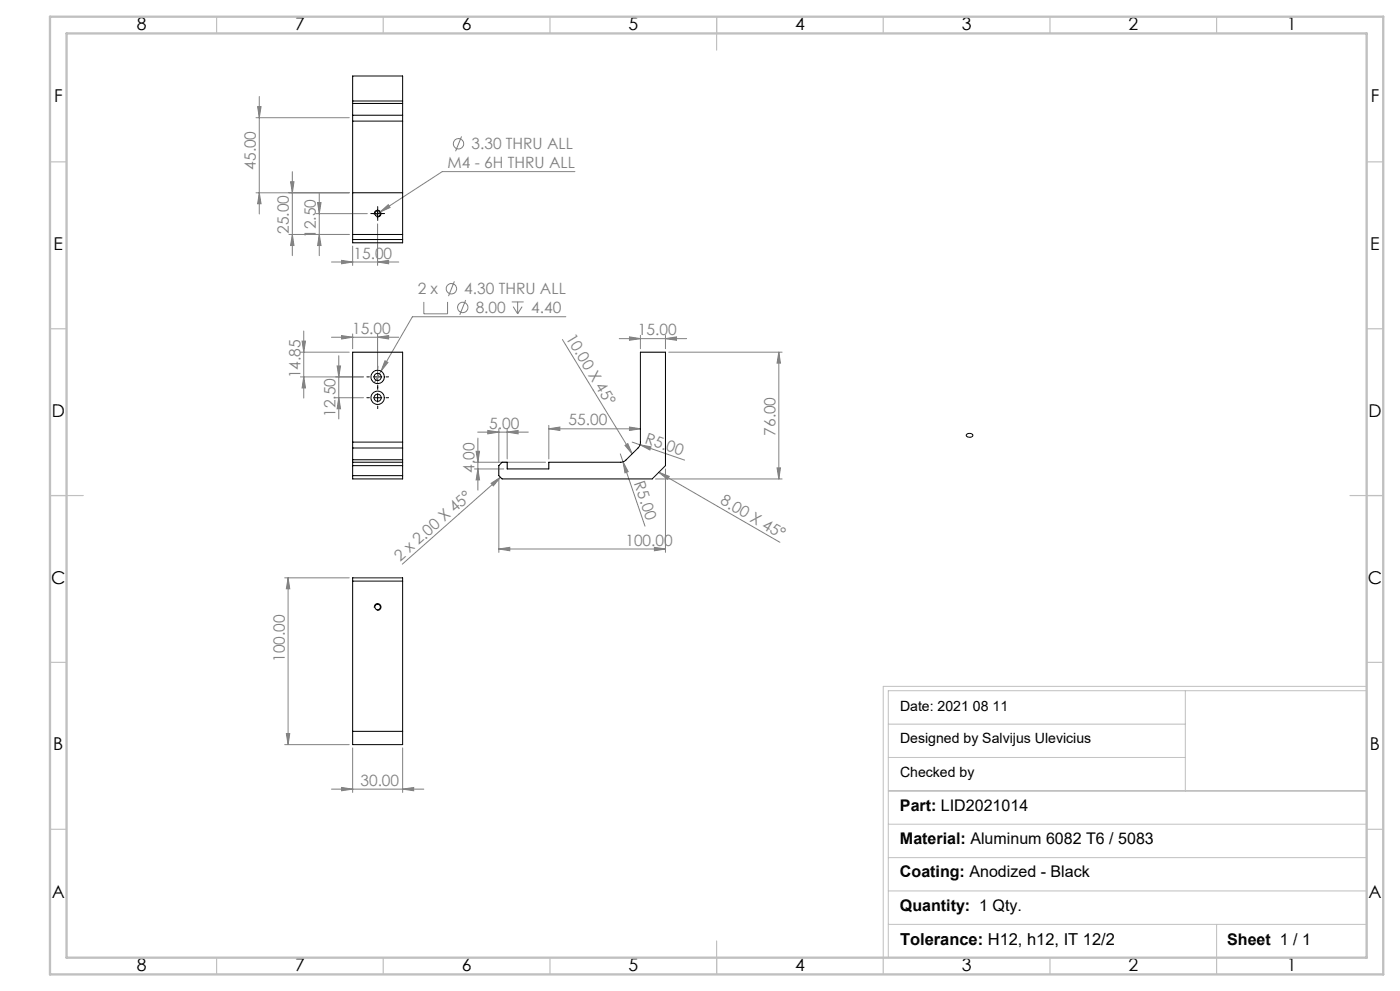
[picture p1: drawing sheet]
<svg xmlns="http://www.w3.org/2000/svg" width="420mm" height="297mm" viewBox="0 0 420 297" stroke-linecap="round" stroke-linejoin="round" font-family="sans-serif">
<g fill="none" stroke="#808080" stroke-width=".3">
<path d="M76.8 35.3h28M77.3 32h1l-.5 3.3zM77.8 28.9v35.2M76.8 57.8h28M77.8 57.8l.5 3.3h-1zM87.2 54.5h1l-.5 3.3zM87.7 51.4v25.2M95.8 57.7v18.9M138.5 40.9l-1.8 4.4M172.5 51.4h-39.8l-18.7 12.2M86.7 70.3h18.1M87.7 70.3l.5 3.3h-1z"/>
<path d="M94.8 64h15.4M95.3 60.7h1l-.5 3.3zM95.8 70.3l.5 3.3h-1zM99.4 78.5h20.2M102.5 78l3.3 .5-3.3 .6zM105.8 73.8v5.7M113.3 78.5l3.3-.5v1.1zM113.3 67.1v12.4M114 63.6l2.5-2.3 .5 .9zM114 63.6l-1.4 .9M91.1 99.2v20.1M127.1 90.5v3.5h7.2v-3.5"/>
<path d="M136.3 84.3l-1.8 4.5M139.7 89.9l-1.8 4.5M153.5 90.5h3.6M154 91.9l1.3 2.1M155.3 90.5v3.5M156.6 91.9l-1.3 2.1M169.8 94.9h-46.1l-11.4 19.8M90.1 113h18.9M90.1 105.5h14.7M90.6 102.2h1.1l-.6 3.3zM91.1 113l.6 3.3h-1.1zM99.4 101.1h20.2"/>
<path d="M100.6 119.2h8.4M101.1 109.7h1.1l-.6 3.3zM101.6 119.2l.6 3.3h-1.1zM101.6 106.6v19M102.5 100.6l3.3 .5-3.3 .5zM105.8 100.1v4.4M113.3 101.1l3.3-.5v1zM113.3 100.1v14.9M115.5 108.1l.9 .5-2.1 2.6zM168.7 101.8l21 34.2M185.8 101.5h20.2M188.8 101l3.3 .5-3.3 .5z"/>
<path d="M192.1 100.5v4M199.6 101.5l3.4-.5v1zM199.6 100.5v4M200.6 105.5h34M233.6 105.5l.5 3.3h-1zM233.6 105.5v38M142.3 138.5h21.4M142.8 135.3h1.1l-.5 3.2zM143.3 129.5h15.2M143.4 131.3v15.6M146.3 129l3.3 .5-3.3 .5zM149.6 128.5v10"/>
<path d="M152.2 129.5l3.2-.5v1zM152.2 128.5v9M164.6 128.5l3.4-.5v1zM164.6 127.5v10M164.6 128.5h27.5M186.1 136l.8 2.4M186.9 138.4l1.6 3-1 .3zM186.9 138.4l6.6 19.3M187.5 133.5l.8-.5 1.4 3zM188.8 128l3.3 .5-3.3 .5zM189.7 132.5l15.7 5.4M192 133.3l3.3 .6-.3 1z"/>
<path d="M142.3 140.5h8.8M143.4 140.5l.5 3.3h-1.1zM147.3 144.8l2.8-1.8-2.1 2.6zM149.6 143.5v22.1M150.1 143l-29.4 26.1M196.6 143.5h38M197.6 141.5l3.2 1.3-.6 .8zM197.6 141.5l36.4 21M199.6 140.5v25.1M233.1 140.2h1l-.5 3.3zM85.4 173.2h19.4M86.4 173.2v50"/>
<path d="M86.4 173.2l.5 3.3h-1zM149.6 164.5l3.3-.5v1.1zM149.6 164.5h50M196.3 164l3.3 .5-3.3 .6zM85.9 219.8h1l-.5 3.4zM85.4 223.2h19.4M99.4 236.5h27.7M102.5 236l3.3 .5-3.3 .5zM105.8 224.2v13.3M120.8 236.5l3.3-.5v1zM120.8 224.2v13.3"/>
<circle cx="137.6" cy="43.1" r="1.55"/>
<circle cx="135.4" cy="86.5" r="1.55"/>
<circle cx="138.8" cy="92.1" r="1.55"/>
</g>
<path d="M112 64h2.5M112.3 64.3a.99 .99 0 0 1 .9-1.3 .99 .99 0 0 1 1.1 1.1 .99 .99 0 0 1-1.3 .9M113.3 62.8v2.5M112 119.2h2.5M112 113h2.5M113.3 111.7v2.5M113.3 118v2.5M290.1 130.1a1.02 1.02 0 0 1 1-.3 1.02 1.02 0 0 1 .7 .9 1.16 1.16 0 0 1-1.9-.4zM112.3 182.2a.99 .99 0 0 1 .9-1.3 .99 .99 0 0 1 1.1 1.1 .99 .99 0 0 1-1.3 .9" fill="none" stroke="#000" stroke-width=".3"/>
<path d="M112.1 64h-.9M113.3 62.8v-.9M113.3 65.3v.8M114.6 64h.8M110.8 119.2h-.7M110.8 112.9h-.7M113.3 116.7v-.8M113.3 110.4v-.7M113.3 115.4v.8M115.8 119.2h.8M115.8 112.9h.8M113.3 121.7v.7" fill="none" stroke="#000" stroke-width=".3" stroke-dasharray="15.2 1.3 1.3 1.3"/>
<path d="M266.5 217h89.1M355.6 207v30M410 205.7h-145v81.5M410 207h-143.5v80M266.5 237h143.5M266.5 227h89.1M266.5 257h143.5M266.5 247h143.5M266.5 277h143.5M266.5 267h143.5M365 277v10" fill="none" stroke="#c0c0c0" stroke-width=".3"/>
<g fill="none" stroke="#c0c0c0" stroke-width=".35">
<path d="M65 5v5M115 5v5M165 5v5M215 5v10M265 5v5M315 5v5M365 5v5M15 48.5h5M410 48.5h5M15 98.5h5M410 98.5h5M15 148.5h10"/>
<path d="M405 148.5h10M15 198.5h5M410 198.5h5M15 248.5h5M410 248.5h5M65 287v5M115 287v5M165 287v5M215 282v10M265 287v5M315 287v5M365 287v5"/>
</g>
<path d="M15 5h400v287h-400zM20 10h390v277h-390z" fill="none" stroke="#c0c0c0" stroke-width=".7"/>
<g fill="#808080">
<path d="M187.5 133.5l.8-.5 1.4 3z"/>
<path d="M147.3 144.8l2.8-1.8-2.1 2.6z"/>
<path d="M186.9 138.4l1.6 3-1 .3z"/>
<path d="M197.6 141.5l3.2 1.3-.6 .8z"/>
<path d="M192 133.3l3.3 .6-.3 1z"/>
<path d="M188.8 128l3.3 .5-3.3 .5zM164.6 128.5l3.4-.5v1zM120.8 236.5l3.3-.5v1zM102.5 236l3.3 .5-3.3 .5z"/>
<path d="M115.5 108.1l-1.2 3.1 2.1-2.6zM149.6 164.5l3.3-.5v1.1zM196.3 164l3.3 .5-3.3 .6zM188.8 101l3.3 .5-3.3 .5zM199.6 101.5l3.4-.5v1zM146.3 129l3.3 .5-3.3 .5zM152.2 129.5l3.2-.5v1zM114 63.6l3-1.4-.5-.9z"/>
<path d="M102.5 78l3.3 .5-3.3 .6zM113.3 78.5l3.3-.5v1.1z"/>
<path d="M101.6 119.2l.6 3.3h-1.1zM101.1 109.7h1.1l-.6 3.3zM233.1 140.2h1l-.5 3.3zM233.6 105.5l.5 3.3h-1zM143.4 140.5l.5 3.3h-1.1zM142.8 135.3h1.1l-.5 3.2zM87.7 70.3l.5 3.3h-1zM87.2 54.5h1l-.5 3.3zM77.8 57.8l.5 3.3h-1zM77.3 32h1l-.5 3.3z"/>
<path d="M91.1 113l.6 3.3h-1.1zM90.6 102.2h1.1l-.6 3.3z"/>
<path d="M95.3 60.7h1l-.5 3.3zM95.8 70.3l.5 3.3h-1zM86.4 173.2l.5 3.3h-1zM85.9 219.8h1l-.5 3.4z"/>
<path d="M102.5 100.6l3.3 .5-3.3 .5zM113.3 101.1l3.3-.5v1z"/>
</g>
<g fill="none" stroke="#000" stroke-width=".3">
<path d="M105.8 30.3v.7M105.8 34.5v1.8M105.8 30.3v-7.5h15v7.5M105.8 31v3.5M105.8 36.3v36.5h15v-36.5M105.8 30.3h15M105.8 31h15M105.8 34.5h15M105.8 36.3h15M120.8 30.3v.7M120.8 34.5v1.8M120.8 31v3.5"/>
<path d="M105.8 57.8h15M105.8 70.3h15M105.8 71.8h15M105.8 137.8v.7M105.8 132.5v1.8M105.8 139.6h15M105.8 132.5v-27h15v27M105.8 134.3v3.5M105.8 138.5v5h15v-5M105.8 138.5h15M105.8 137.8h15M105.8 134.3h15"/>
<path d="M105.8 132.5h15M120.8 137.8v.7M120.8 132.5v1.8M120.8 134.3v3.5M150.6 138.5h1.6v2h12.4v-2h21.7l1.2-.4 3.9-3.8 .7-1.6v-27.2h7.5v34.1l-3.9 3.9h-45.1l-1-.9v-3zM105.8 142.6h15M105.8 173.2h15v50h-15zM105.8 174.2h15M105.8 219.2h15"/>
<circle cx="113.3" cy="64" r=".83"/>
<circle cx="113.3" cy="113" r="1.08"/>
<circle cx="113.3" cy="119.2" r="1.08"/>
<circle cx="113.3" cy="113" r="2"/>
<circle cx="113.3" cy="119.2" r="2"/>
<circle cx="113.3" cy="181.9" r=".83"/>
</g>
<g font-size="5.3">
<text x="41" y="8.9">8</text>
<text x="88.5" y="8.9">7</text>
<text x="138.5" y="8.9">6</text>
<text x="188.5" y="8.9">5</text>
<text x="238.5" y="8.9">4</text>
<text x="288.5" y="8.9">3</text>
<text x="338.5" y="8.9">2</text>
<text x="386" y="8.9">1</text>
<text x="16.2" y="30.7">F</text>
<text x="411.2" y="30.7">F</text>
<text x="16.1" y="74.9">E</text>
<text x="411.1" y="74.9">E</text>
<text x="15.5" y="124.9">D</text>
<text x="410.5" y="124.9">D</text>
<text x="15.4" y="174.9">C</text>
<text x="410.4" y="174.9">C</text>
<text x="16" y="224.9">B</text>
<text x="411" y="224.9">B</text>
<text x="15.5" y="269.2">A</text>
<text x="410.5" y="269.2">A</text>
<text x="41" y="290.9">8</text>
<text x="88.5" y="290.9">7</text>
<text x="138.5" y="290.9">6</text>
<text x="188.5" y="290.9">5</text>
<text x="238.5" y="290.9">4</text>
<text x="288.5" y="290.9">3</text>
<text x="338.5" y="290.9">2</text>
<text x="386" y="290.9">1</text>
</g>
<text font-size="4.9" x="270" y="283.3">Tolerance: H12, h12, IT 12/2</text>
<g font-size="4.8">
<text x="270" y="242.9">Part: LID2021014</text>
<text x="270" y="252.9">Material: Aluminum 6082 T6 / 5083</text>
<text x="270" y="262.9">Coating: Anodized - Black</text>
<text x="270" y="272.9">Quantity: 1 Qty.</text>
<text x="368.2" y="283.3">Sheet 1 / 1</text>
</g>
<g font-size="4.7" fill="#808080">
<text x="141.4" y="44.8">3.30 THRU ALL</text>
<text x="76.8" y="50.9" transform="rotate(-90 76.8 50.9)">45.00</text>
<text x="134.3" y="50.4">M4 - 6H THRU ALL</text>
<text x="86.7" y="70.1" transform="rotate(-90 86.7 70.1)">25.00</text>
<text x="94.8" y="71.3" transform="rotate(-90 94.8 71.3)">12.50</text>
<text x="106" y="77.5">15.00</text>
<text x="125.3" y="88.2">2 x</text>
<text x="139.3" y="88.2">4.30 THRU ALL</text>
<text x="142.7" y="93.8">8.00</text>
<text x="159.3" y="93.8">4.40</text>
<text x="105.6" y="100">15.00</text>
<text x="169.6" y="101.2" transform="rotate(59 169.6 101.2)">10.00 X 45°</text>
<text x="191.4" y="100.5">15.00</text>
<text x="90.1" y="113.4" transform="rotate(-90 90.1 113.4)">14.85</text>
<text x="100.7" y="125" transform="rotate(-90 100.7 125)">12.50</text>
<text x="146.8" y="128.5">5.00</text>
<text x="170.6" y="127.5">55.00</text>
<text x="232.6" y="130.6" transform="rotate(-90 232.6 130.6)">76.00</text>
<text x="193.2" y="132.8" transform="rotate(19 193.2 132.8)">R5.00</text>
<text x="142.4" y="141.6" transform="rotate(-90 142.4 141.6)">4.00</text>
<text x="190.2" y="144.9" transform="rotate(71 190.2 144.9)">R5.00</text>
<text x="215.8" y="150.9" transform="rotate(30 215.8 150.9)">8.00 X 45°</text>
<text x="187.6" y="163.5">100.00</text>
<text x="120" y="168.3" transform="rotate(-41 120 168.3)">2 x 2.00 X 45°</text>
<text x="85.4" y="198.4" transform="rotate(-90 85.4 198.4)">100.00</text>
<text x="108.1" y="235.5">30.00</text>
</g>
<g font-size="4.2">
<text x="270" y="213.1">Date: 2021 08 11</text>
<text x="270" y="222.7">Designed by Salvijus Ulevicius</text>
<text x="270" y="232.8">Checked by</text>
</g>
</svg>
